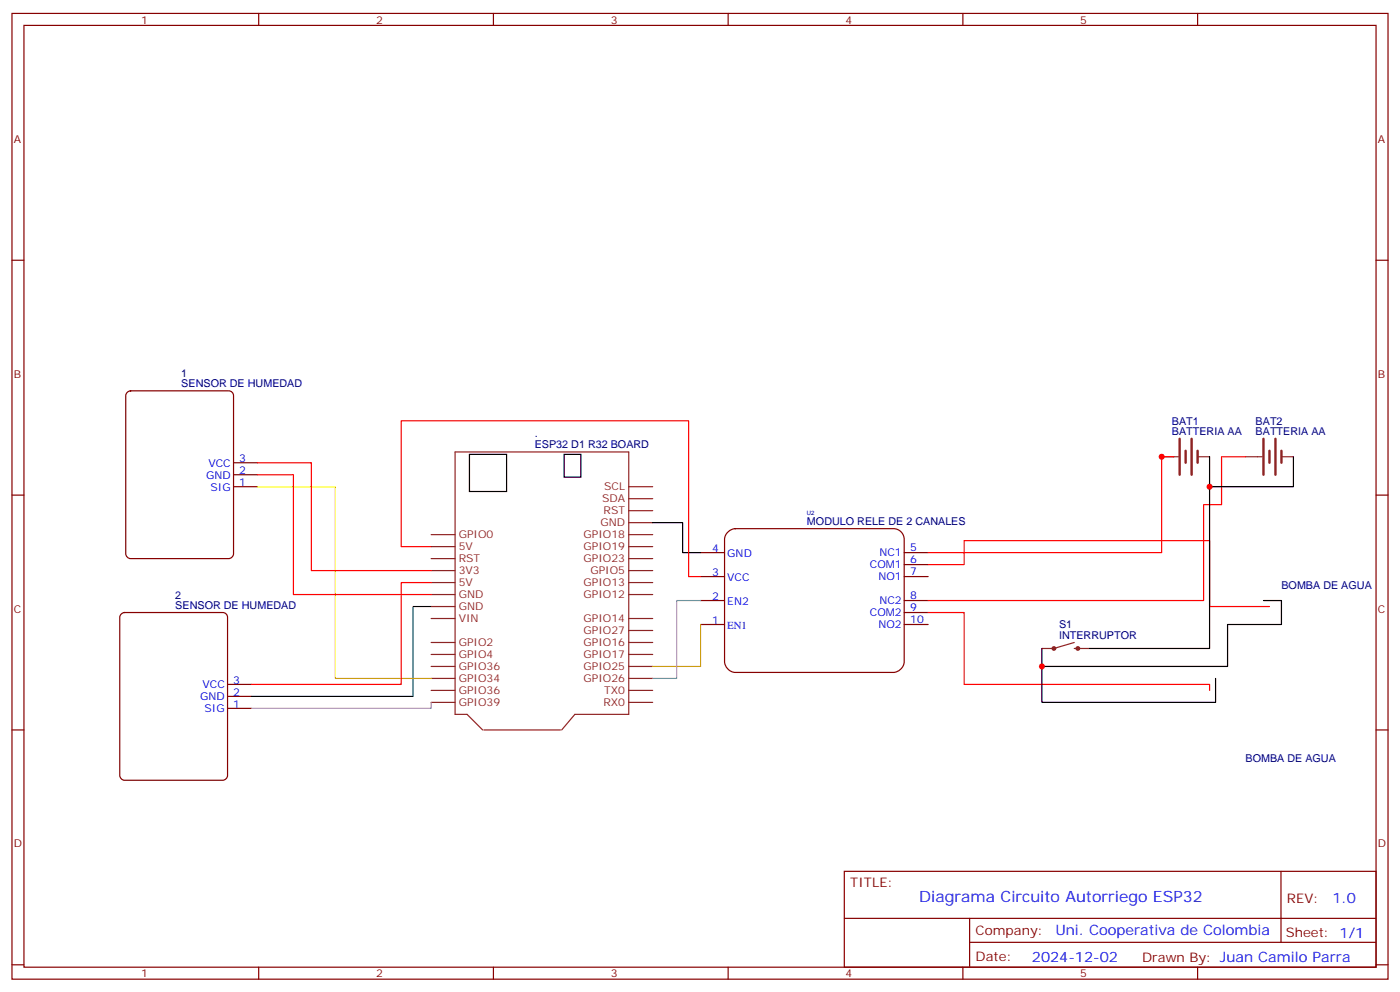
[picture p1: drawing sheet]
<svg xmlns="http://www.w3.org/2000/svg" width="412mm" height="292mm" viewBox="0 0 412 292" stroke-linecap="round" stroke-linejoin="round" font-family="sans-serif">
<g fill="none" stroke="#870000" stroke-width=".35">
<path d="M3.5 4h405.4v284.3h-405.4zM7.1 7.5h398.2v277.3h-398.2zM76.2 4v3.5M145.3 4v3.5M214.5 4v3.5M283.6 4v3.5M352.8 4v3.5M3.5 76.6h3.6M405.3 76.6h3.6M3.5 145.8h3.6M405.3 145.8h3.6M3.5 214.9h3.6"/>
<path d="M405.3 214.9h3.6M248.7 256.5h156.6v28.3h-156.6zM377.3 256.6v20.8M248.7 270.4h156.5M285.6 277.4h119.6M285.6 270.4v14.1M3.5 284.1h3.6M76.2 284.8v3.5M145.3 284.8v3.5M214.5 284.8v3.5M283.6 284.8v3.5M352.8 284.8v3.5"/>
<path d="M405.3 284.1h3.6"/>
</g>
<path d="M37.4 115.7l1.1-.6h28.9a1.41 1.41 0 0 1 1.4 1.4v46.6a1.51 1.51 0 0 1-1.4 1.4h-28.9a1.51 1.51 0 0 1-1.5-1.4v-46.6z" fill="#fff" stroke="#800000" stroke-width=".35"/>
<path d="M68.8 139.8h7M68.8 136.2h7M68.8 143.3h7" fill="none" stroke="#870000" stroke-width=".35"/>
<path d="M35.6 180.9l1.1-.6h28.9a1.41 1.41 0 0 1 1.4 1.5v46.5a1.51 1.51 0 0 1-1.4 1.4h-28.9a1.51 1.51 0 0 1-1.4-1.4v-46.5z" fill="#fff" stroke="#800000" stroke-width=".35"/>
<path d="M67 208.6h7.1M67 205h7.1M67 201.5h7.1" fill="none" stroke="#870000" stroke-width=".35"/>
<g fill="none" stroke="#8c2424" stroke-width=".35">
<path d="M127 157.4h7.1M185.2 157.4h7.1M185.2 153.9h7.1M185.2 150.4h7.1M185.2 146.8h7.1M185.2 143.3h7.1M127 175h7.1M127 171.5h7.1M127 168h7.1M127 164.5h7.1M127 160.9h7.1M127 178.6h7.1"/>
<path d="M185.2 175h7.1M185.2 171.5h7.1M185.2 168h7.1M185.2 164.5h7.1M185.2 160.9h7.1M127 199.7h7.1M127 196.2h7.1M127 192.7h7.1M127 189.2h7.1M127 182.1h7.1M185.2 199.7h7.1M185.2 196.2h7.1"/>
<path d="M185.2 192.7h7.1M185.2 189.2h7.1M185.2 185.6h7.1M185.2 182.1h7.1M127 206.8h7.1M127 203.3h7.1M142.2 214.9l-4.6-4.6h-3.5v-77.2h51.1v77.2h-15.9l-3.8 4.6M142.5 214.9h22.6M185.2 206.8h7.1M185.2 203.3h7.1"/>
</g>
<path d="M138.3 133.8h10.9v10.9h-10.9zM166.2 133.8h4.9v6.7h-4.9z" fill="none" stroke="#000" stroke-width=".35"/>
<path d="M214.2 156.8a3.4 3.4 0 0 1 2.4-1.2h46.6a3.2 3.2 0 0 1 3.1 3.2v36a3.4 3.4 0 0 1-3.1 3.2h-46.6a3.4 3.4 0 0 1-3.2-3.2v-36l.1-.7z" fill="#fff" stroke="#870000" stroke-width=".35"/>
<path d="M206.4 176.8h7M206.4 169.8h7M206.4 162.7h7M266.3 176.8h7.1M266.3 169.8h7.1M266.3 162.7h7.1M266.3 166.2h7.1M206.4 183.9h7M266.3 183.9h7.1M266.3 180.3h7.1" fill="none" stroke="#870000" stroke-width=".35"/>
<g fill="none" stroke="#8c2424" stroke-width=".71">
<path d="M347.5 129.2v10.6M349.2 132.7v3.5M351 129.2v10.6M352.8 132.7v3.5M372.2 129.2v10.6M373.9 132.7v3.5M375.7 129.2v10.6M377.5 132.7v3.5"/>
<circle cx="310.4" cy="190.9" r=".35"/>
<circle cx="317.5" cy="190.9" r=".35"/>
</g>
<path d="M342.2 134.5h4.9M352.8 134.5h3.5M366.9 134.5h4.9M377.5 134.5h3.5M316.4 189.2l-6 1.7h-3.5M316.4 190.9h4.6" fill="none" stroke="#8c2424" stroke-width=".35"/>
<path d="M75.8 136.2h15.9v31.8h35.3M75.8 139.8h10.6v35.2h40.6M345.7 134.5h-3.5v28.2h-68.8M366.9 134.5h-7.1v14.1h-5.3v28.2h-81.1M127 160.9h-8.8v-37h84.6v45.9h3.6M127 171.5h-8.8v30h-44.1M273.4 166.2h10.6v-7h72.3v19.4h17.6M273.4 180.3h10.6v21.2h72.3v1.8" fill="none" stroke="#f00" stroke-width=".35"/>
<path d="M356.3 134.5v56.4h-35.3M381 134.5v8.8h-24.7M192.3 153.9h8.8v8.8h5.3M372.2 176.8h5.3v7.1h-15.9v12.3h-54.7M306.9 190.9v15.9h51.2v-7.1" fill="none" stroke="#000" stroke-width=".35"/>
<path d="M75.8 143.3h23v56.4h28.2M206.4 183.9v12.3h-14.1" fill="none" stroke="#ff0" stroke-width=".35"/>
<path d="M206.4 176.8h-7.1v22.9h-7M127 206.8v1.8h-52.9" fill="none" stroke="#999" stroke-width=".35"/>
<path d="M127 178.6h-5.3v26.4h-47.6" fill="none" stroke="#008700" stroke-width=".35"/>
<g fill="#c00">
<circle cx="342.2" cy="134.5" r=".88"/>
<circle cx="356.3" cy="143.3" r=".88"/>
<circle cx="306.9" cy="196.2" r=".88"/>
</g>
<text font-size="4.6" fill="#00f" x="270.8" y="265.6">Diagrama Circuito Autorriego ESP32</text>
<g font-size="4.2" fill="#00f">
<text x="392.5" y="265.8">1.0</text>
<text x="310.9" y="275.4">Uni. Cooperativa de Colombia</text>
<text x="304" y="283.2">2024-12-02</text>
</g>
<g font-size="3.9" fill="#800">
<text x="250.5" y="261.1">TITLE:</text>
<text x="379.1" y="265.8">REV:</text>
<text x="287.4" y="275.3">Company:</text>
<text x="378.7" y="275.9">Sheet: 1/1</text>
<text x="287.4" y="283">Date:</text>
<text x="336.4" y="283.1">Draw</text>
<text x="346.6" y="283.1">n By: Juan Camilo Parra</text>
</g>
<g font-size="3.2" fill="#800">
<text x="41.6" y="6.9">1</text>
<text x="110.8" y="6.9">2</text>
<text x="179.9" y="6.9">3</text>
<text x="249.1" y="6.9">4</text>
<text x="318.2" y="6.9">5</text>
<text x="4.1" y="42.1">A</text>
<text x="405.9" y="42.1">A</text>
<text x="4.1" y="111.2">B</text>
<text x="405.9" y="111.2">B</text>
<text x="4.1" y="180.3">C</text>
<text x="405.9" y="180.3">C</text>
<text x="4.1" y="249.5">D</text>
<text x="405.9" y="249.5">D</text>
<text x="41.6" y="287.8">1</text>
<text x="110.8" y="287.8">2</text>
<text x="179.9" y="287.8">3</text>
<text x="249.1" y="287.8">4</text>
<text x="318.2" y="287.8">5</text>
</g>
<g font-size="3.2" fill="#000080">
<text x="53.4" y="111">1</text>
<text x="53.4" y="114">SENSOR DE HUMEDAD</text>
<text x="345.2" y="125.1">BAT1</text>
<text x="369.9" y="125.1">BAT2</text>
<text x="157.5" y="128.8">.</text>
<text x="345.2" y="128.1">BATTERIA AA</text>
<text x="369.9" y="128.1">BATTERIA AA</text>
<text x="157.5" y="132">ESP32 D1 R32 BOARD</text>
<text x="237.7" y="154.6">MODULO RELE DE 2 CANALES</text>
<text x="377.5" y="173.3">BOMBA DE AGUA</text>
<text x="51.6" y="179.3">SENSOR DE HUMEDAD</text>
<text x="51.6" y="176.2">2</text>
<text x="312" y="184.9">S1</text>
<text x="312" y="188.1">INTERRUPTOR</text>
<text x="366.9" y="224.4">BOMBA DE AGUA</text>
</g>
<g font-size="3.2" fill="#00f">
<text x="61.4" y="137.4">VCC</text>
<text x="70.5" y="136">3</text>
<text x="60.7" y="140.9">GND</text>
<text x="70.5" y="143.1">1</text>
<text x="70.5" y="139.5">2</text>
<text x="62" y="144.5">SIG</text>
<text x="209.8" y="162.5">4</text>
<text x="214.2" y="163.9">GND</text>
<text x="256.2" y="167.3">COM1</text>
<text x="259" y="163.8">NC1</text>
<text x="268.1" y="162.3">5</text>
<text x="268.1" y="165.9">6</text>
<text x="209.8" y="169.6">3</text>
<text x="214.2" y="171">VCC</text>
<text x="258.8" y="170.8">NO1</text>
<text x="268.1" y="169.4">7</text>
<text x="209.8" y="176.6">2</text>
<text x="214.2" y="178">EN2</text>
<text x="259" y="177.9">NC2</text>
<text x="268.1" y="176.5">8</text>
<text x="268.1" y="180">9</text>
<text x="209.8" y="183.7">1</text>
<text x="214.2" y="185.1">EN1</text>
<text x="256.2" y="181.4">COM2</text>
<text x="258.8" y="184.9">NO2</text>
<text x="268.1" y="183.5">10</text>
<text x="59.6" y="202.7">VCC</text>
<text x="68.7" y="201.3">3</text>
<text x="59" y="206.2">GND</text>
<text x="60.3" y="209.7">SIG</text>
<text x="68.7" y="208.3">1</text>
<text x="68.7" y="204.8">2</text>
</g>
<g font-size="3.2" fill="#8d2323">
<text x="177.4" y="147.9">SDA</text>
<text x="178" y="144.4">SCL</text>
<text x="176.9" y="154.9">GND</text>
<text x="177.8" y="151.4">RST</text>
<text x="135.1" y="162">5V</text>
<text x="135.1" y="158.5">GPIO0</text>
<text x="171.9" y="162">GPIO19</text>
<text x="171.9" y="158.5">GPIO18</text>
<text x="135.1" y="165.5">RST</text>
<text x="171.9" y="165.5">GPIO23</text>
<text x="135.1" y="172.6">5V</text>
<text x="135.1" y="169.1">3V3</text>
<text x="171.9" y="172.6">GPIO13</text>
<text x="173.9" y="169.1">GPIO5</text>
<text x="135.1" y="179.6">GND</text>
<text x="135.1" y="176.1">GND</text>
<text x="171.9" y="176.1">GPIO12</text>
<text x="135.1" y="183.2">VIN</text>
<text x="171.9" y="183.2">GPIO14</text>
<text x="135.1" y="190.2">GPIO2</text>
<text x="171.9" y="190.2">GPIO16</text>
<text x="171.9" y="186.7">GPIO27</text>
<text x="135.1" y="197.3">GPIO36</text>
<text x="135.1" y="193.7">GPIO4</text>
<text x="171.9" y="197.3">GPIO25</text>
<text x="171.9" y="193.7">GPIO17</text>
<text x="135.1" y="200.8">GPIO34</text>
<text x="171.9" y="200.8">GPIO26</text>
<text x="135.1" y="207.9">GPIO39</text>
<text x="135.1" y="204.3">GPIO36</text>
<text x="177.8" y="207.9">RX0</text>
<text x="178" y="204.3">TX0</text>
</g>
<text font-size="1.8" fill="#000080" x="237.7" y="151.6">U2</text>
</svg>
